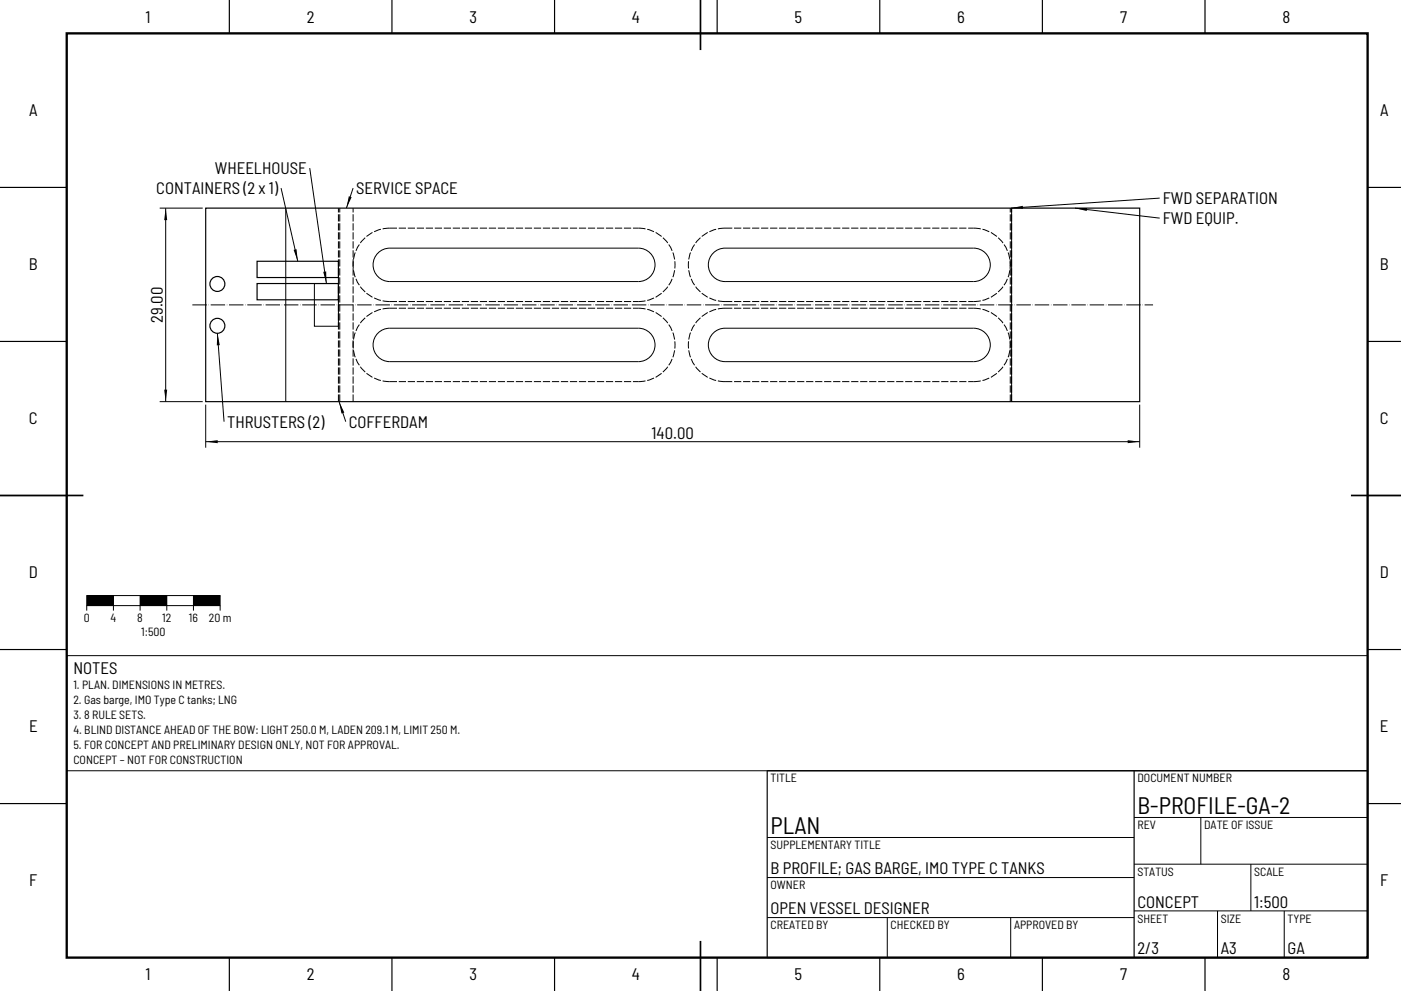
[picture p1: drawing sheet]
<svg xmlns="http://www.w3.org/2000/svg" width="420mm" height="297mm" viewBox="0 0 420 297" stroke-linecap="round" stroke-linejoin="round" font-family="sans-serif">
<path d="M20 10h390v277h-390z" fill="none" stroke="#000" stroke-width=".7" stroke-linecap="butt"/>
<path d="M210 0v15M0 148.5h25M405 148.5h15M210 282v15" fill="none" stroke="#000" stroke-width=".5"/>
<g fill="none" stroke="#000" stroke-width=".3">
<path d="M84.3 56.4l5 21.9M92.9 50.4l5 34.6M105.9 56.4l-2 6M347.7 59.4l-44.6 3M47.9 62.4h12.9M49.7 62.4v58M85.7 62.4v58M113.6 75.5a5 5 0 0 1 3.3-1.1h74.5a5 5 0 0 1 5 5 5 5 0 0 1-5 5h-74.5a5 5 0 0 1-4.8-3.3 5 5 0 0 1 1.5-5.6zM213.5 76.1a5 5 0 0 1 3.9-1.7h74.5a5 5 0 0 1 5 5 5 5 0 0 1-5 5h-74.5a5 5 0 0 1-4.6-2.9 5 5 0 0 1 .7-5.4zM303.3 62.4v58M322.3 62.4l25.4 3M65.2 99.9l2 26.5"/>
<path d="M94.3 85h7.2v12.8h-7.2zM113.6 99.5a5 5 0 0 1 3.3-1.1h74.5a5 5 0 0 1 5 5 5 5 0 0 1-5 5h-74.5a5 5 0 0 1-4.8-3.3 5 5 0 0 1 1.5-5.6zM213.5 100.1a5 5 0 0 1 3.9-1.7h74.5a5 5 0 0 1 5 5 5 5 0 0 1-5 5h-74.5a5 5 0 0 1-4.6-2.9 5 5 0 0 1 .7-5.4zM47.9 120.4h12.9M61.7 121.3v12.9M61.7 132.4h280M101.7 120.4l2 6M341.7 121.3v12.9M26 178.5h40v3h-40zM34 178.5v4.5M42 178.5v4.5M50 178.5v4.5"/>
<path d="M58 178.5v4.5M20 196.5h390v34.5h-390zM26 181.5v1.5M66 181.5v1.5M230 251h110M340 245h70M340 259h70M360 245v14M375 259v14M230 263h110M230 275h110M266 275v12"/>
<path d="M303 275v12M340 273h70M365 273v14M385 273v14"/>
</g>
<g fill="none" stroke="#000" stroke-width=".35">
<path d="M68.7 0v10M117.5 0v10M166.2 0v10M215 0v10M263.7 0v10M312.5 0v10M361.2 0v10M0 56.2h20M410 56.2h10M61.7 62.4h280v58h-280zM77.1 78.3h24.4v4.9h-24.4zM77.1 85h24.4v4.8h-24.4z"/>
<path d="M0 102.3h20M410 102.3h10M0 148.5h20M410 148.5h10M0 194.7h20M410 194.7h10M230 231h180v56h-180zM340 231v56M0 240.8h20M410 240.8h10M68.7 287v10M117.5 287v10"/>
<path d="M166.2 287v10M215 287v10M263.7 287v10M312.5 287v10M361.2 287v10"/>
<circle cx="65.2" cy="85.1" r="2.24"/>
<circle cx="65.2" cy="97.6" r="2.24"/>
</g>
<g fill="none" stroke="#000" stroke-width=".3" stroke-dasharray="2.2 .5" stroke-linecap="butt">
<path d="M116.9 68.4a11 11 0 0 0-11 11 11 11 0 0 0 11 11M116.9 68.4h74.5M217.4 68.4a11 11 0 0 0-11 11 11 11 0 0 0 11 11M217.4 68.4h74.5M116.9 92.4a11 11 0 0 0-11 11 11 11 0 0 0 11 11M116.9 90.4h74.5M116.9 92.4h74.5M191.4 90.4a11 11 0 0 0 11-11 11 11 0 0 0-11-11M217.4 92.4a11 11 0 0 0-11 11 11 11 0 0 0 11 11M217.4 90.4h74.5M217.4 92.4h74.5M291.9 90.4a11 11 0 0 0 11-11 11 11 0 0 0-11-11"/>
<path d="M116.9 114.4h74.5M191.4 114.4a11 11 0 0 0 11-11 11 11 0 0 0-11-11M217.4 114.4h74.5M291.9 114.4a11 11 0 0 0 11-11 11 11 0 0 0-11-11M101.5 120.4v-58M101.9 120.4v-58M105.9 120.4v-58M302.9 120.4v-58M303.3 120.4v-58"/>
</g>
<path d="M57.7 91.4h288" fill="none" stroke="#000" stroke-width=".3" stroke-dasharray="4.3 .5 .1 .5" stroke-linecap="butt"/>
<g fill="#000">
<path d="M49.7 62.4l.4 3.6h-.9zM88 74.9l.9-.2 .4 3.6zM104.6 58.8l.8 .3-1.5 3.3zM303.1 62.4l3.5-.7 .1 .9zM322.3 62.4l3.6-.1-.1 .9zM65.2 99.9l.7 3.5-.9 .1zM96.9 81.5l.9-.2 .1 3.7zM49.2 116.8h.9l-.4 3.6zM61.7 132.4l3.6-.5v.9zM101.7 120.4l1.5 3.2-.8 .3zM338.1 131.9l3.6 .5-3.6 .4z"/>
<path d="M26 178.5h8v3h-8z" fill-rule="evenodd"/>
<path d="M42 178.5h8v3h-8z" fill-rule="evenodd"/>
<path d="M58 178.5h8v3h-8z" fill-rule="evenodd"/>
</g>
<g font-size="7.1">
<text x="341" y="244">B-PROFILE-GA-2</text>
<text x="231" y="250">PLAN</text>
</g>
<g font-size="5">
<text x="43.6" y="6.7">1</text>
<text x="92" y="6.7">2</text>
<text x="140.7" y="6.7">3</text>
<text x="189.4" y="6.7">4</text>
<text x="238.2" y="6.7">5</text>
<text x="287" y="6.7">6</text>
<text x="335.8" y="6.7">7</text>
<text x="384.4" y="6.7">8</text>
<text x="8.7" y="34.8">A</text>
<text x="413.7" y="34.8">A</text>
<text x="64.4" y="52.1">WHEELHOUSE</text>
<text x="46.9" y="58.1">CONTAINERS (2 x 1)</text>
<text x="106.8" y="58.1">SERVICE SPACE</text>
<text x="348.6" y="61.1">FWD SEPARATION</text>
<text x="348.6" y="67.1">FWD EQUIP.</text>
<text x="8.7" y="81">B</text>
<text x="413.6" y="81">B</text>
<text x="48.8" y="96.8" transform="rotate(-90 48.8 96.8)">29.00</text>
<text x="8.7" y="127.2">C</text>
<text x="68.1" y="128.1">THRUSTERS (2)</text>
<text x="104.6" y="128.1">COFFERDAM</text>
<text x="195.3" y="131.5">140.00</text>
<text x="413.7" y="127.2">C</text>
<text x="8.6" y="173.3">D</text>
<text x="413.6" y="173.3">D</text>
<text x="22" y="202">NOTES</text>
<text x="8.7" y="219.5">E</text>
<text x="413.7" y="219.5">E</text>
<text x="231" y="262">B PROFILE; GAS BARGE, IMO TYPE C TANKS</text>
<text x="8.8" y="265.7">F</text>
<text x="413.8" y="265.7">F</text>
<text x="231" y="274">OPEN VESSEL DESIGNER</text>
<text x="341" y="272">CONCEPT</text>
<text x="376" y="272">1:500</text>
<text x="341" y="286">2/3</text>
<text x="366" y="286">A3</text>
<text x="386" y="286">GA</text>
<text x="43.6" y="293.7">1</text>
<text x="92" y="293.7">2</text>
<text x="140.7" y="293.7">3</text>
<text x="189.4" y="293.7">4</text>
<text x="238.2" y="293.7">5</text>
<text x="287" y="293.7">6</text>
<text x="335.8" y="293.7">7</text>
<text x="384.4" y="293.7">8</text>
</g>
<g font-size="3.6">
<text x="25.1" y="186.5">0</text>
<text x="33.1" y="186.5">4</text>
<text x="41.2" y="186.5">8</text>
<text x="42.3" y="190.5">1:500</text>
<text x="48.6" y="186.5">12</text>
<text x="56.6" y="186.5">16</text>
<text x="62.6" y="186.5">20 m</text>
<text x="22" y="206.5">1. PLAN. DIMENSIONS IN METRES.</text>
<text x="22" y="211">2. Gas barge, IMO Type C tanks; LNG</text>
<text x="22" y="215.5">3. 8 RULE SETS.</text>
<text x="22" y="220">4. BLIND DISTANCE AHEAD OF THE BOW: LIGHT 250.0 M, LADEN 209.1 M, LIMIT 250 M.</text>
<text x="22" y="224.5">5. FOR CONCEPT AND PRELIMINARY DESIGN ONLY, NOT FOR APPROVAL.</text>
<text x="22" y="229">CONCEPT – NOT FOR CONSTRUCTION</text>
<text x="231" y="234.5">TITLE</text>
<text x="341" y="234.5">DOCUMENT NUMBER</text>
<text x="341" y="248.5">REV</text>
<text x="361" y="248.5">DATE OF ISSUE</text>
<text x="231" y="254.5">SUPPLEMENTARY TITLE</text>
<text x="341" y="262.5">STATUS</text>
<text x="376" y="262.5">SCALE</text>
<text x="231" y="266.5">OWNER</text>
<text x="231" y="278.5">CREATED BY</text>
<text x="267" y="278.5">CHECKED BY</text>
<text x="304" y="278.5">APPROVED BY</text>
<text x="341" y="276.5">SHEET</text>
<text x="366" y="276.5">SIZE</text>
<text x="386" y="276.5">TYPE</text>
</g>
</svg>
